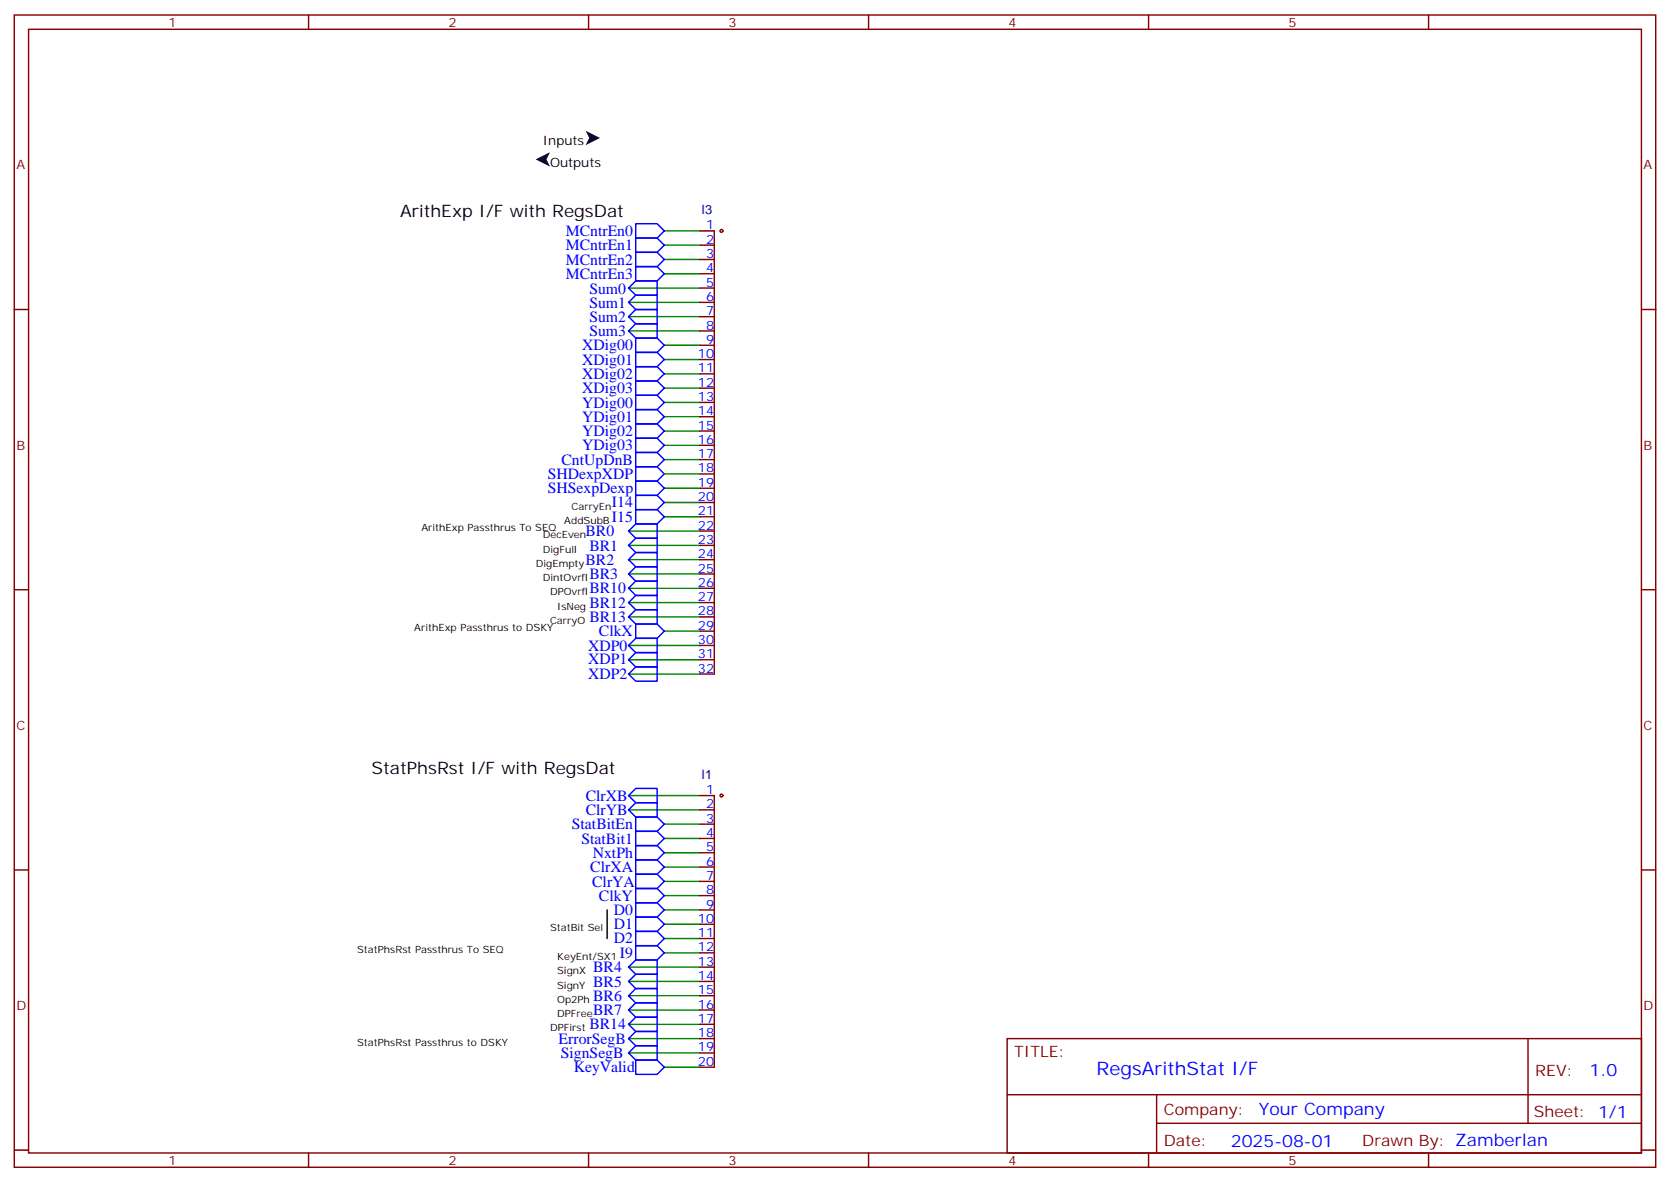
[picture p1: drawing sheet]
<svg xmlns="http://www.w3.org/2000/svg" width="412mm" height="292mm" viewBox="0 0 412 292" stroke-linecap="round" stroke-linejoin="round" font-family="sans-serif">
<g fill="none" stroke="#870000" stroke-width=".35">
<path d="M3.5 3.7h405.4v284.3h-405.4zM7.1 7.2h398.2v277.3h-398.2zM76.2 3.7v3.5M145.3 3.7v3.5M214.5 3.7v3.5M283.6 3.7v3.5M352.8 3.7v3.5M172.9 57h3.5v109.3h-3.5M3.5 76.4h3.6M172.9 60.5h3.5M172.9 64h3.5M172.9 67.6h3.5"/>
<path d="M172.9 71.1h3.5M172.9 74.6h3.5M172.9 78.1h3.5M405.3 76.4h3.6M172.9 81.7h3.5M172.9 85.2h3.5M172.9 88.7h3.5M172.9 92.3h3.5M172.9 95.8h3.5M172.9 99.3h3.5M172.9 113.4h3.5M172.9 116.9h3.5"/>
<path d="M172.9 102.8h3.5M172.9 106.4h3.5M172.9 109.9h3.5M172.9 120.5h3.5M172.9 124h3.5M172.9 127.5h3.5M172.9 131.1h3.5M172.9 134.6h3.5M172.9 138.1h3.5M3.5 145.5h3.6M172.9 141.6h3.5M172.9 145.2h3.5"/>
<path d="M172.9 148.7h3.5M172.9 152.2h3.5M172.9 155.8h3.5M172.9 159.3h3.5M405.3 145.5h3.6M172.9 162.8h3.5M172.9 196.3h3.5v67h-3.5M172.9 199.8h3.5M3.5 214.7h3.6M172.9 203.4h3.5M172.9 206.9h3.5M172.9 210.4h3.5"/>
<path d="M172.9 214h3.5M172.9 217.5h3.5M405.3 214.7h3.6M172.9 221h3.5M172.9 224.5h3.5M172.9 228.1h3.5M172.9 231.6h3.5M172.9 235.1h3.5M172.9 238.7h3.5M172.9 252.8h3.5M172.9 256.3h3.5M172.9 259.8h3.5"/>
<path d="M172.9 242.2h3.5M172.9 245.7h3.5M172.9 249.2h3.5M248.7 256.3h156.6v28.2h-156.6zM377.3 256.3v20.9M248.7 270.1h156.5M285.6 277.2h119.6M285.6 270.1v14.2M3.5 283.8h3.6M76.2 284.5v3.5M145.3 284.5v3.5M214.5 284.5v3.5"/>
<path d="M283.6 284.5v3.5M352.8 284.5v3.5M405.3 283.8h3.6"/>
<circle cx="178.2" cy="57" r=".35"/>
<circle cx="178.2" cy="196.3" r=".35"/>
</g>
<g fill="none" stroke="#008700" stroke-width=".35">
<path d="M164 57h8.9M155.2 71.1h17.7M155.2 74.6h17.7M155.2 78.1h17.7M164 60.5h8.9M164 64h8.9M164 67.6h8.9M155.2 81.7h17.7M164 85.2h8.9M164 88.7h8.9M164 92.3h8.9M164 95.8h8.9"/>
<path d="M164 99.3h8.9M164 102.8h8.9M164 106.4h8.9M164 109.9h8.9M164 113.4h8.9M164 116.9h8.9M155.2 131.1h17.7M155.2 134.6h17.7M155.2 138.1h17.7M164 120.5h8.9M164 124h8.9M164 127.5h8.9"/>
<path d="M155.2 141.6h17.7M155.2 145.2h17.7M155.2 148.7h17.7M155.2 152.2h17.7M155.2 159.3h17.7M164 155.8h8.9M155.2 162.8h17.7M155.2 166.3h17.7M155.2 196.3h17.7M155.2 199.8h17.7M164 203.4h8.9M164 206.9h8.9"/>
<path d="M164 210.4h8.9M164 214h8.9M164 217.5h8.9M155.2 238.7h17.7M164 221h8.9M164 224.5h8.9M164 228.1h8.9M164 231.6h8.9M164 235.1h8.9M155.2 242.2h17.7M155.2 245.7h17.7M155.2 249.2h17.7"/>
<path d="M155.2 252.8h17.7M155.2 256.3h17.7M155.2 259.8h17.7M164 263.3h8.9"/>
</g>
<path d="M149.9 224.5v7.1" fill="none" stroke="#000" stroke-width=".35"/>
<g fill="none" stroke="#00f" stroke-width=".35">
<path d="M157 58.7h5.3l1.7 1.8-1.7 1.8h-5.3zM157 55.2h5.3l1.7 1.8-1.7 1.7h-5.3zM157 79.9h5.3v3.5h-5.3l-1.8-1.7zM157 76.4h5.3v3.5h-5.3l-1.8-1.8zM157 72.8h5.3v3.6h-5.3l-1.8-1.8zM157 69.3h5.3v3.5h-5.3l-1.8-1.7zM157 65.8h5.3l1.7 1.8-1.7 1.7h-5.3zM157 62.3h5.3l1.7 1.7-1.7 1.8h-5.3zM157 97.5h5.3l1.7 1.8-1.7 1.8h-5.3zM157 94h5.3l1.7 1.8-1.7 1.7h-5.3zM157 90.5h5.3l1.7 1.8-1.7 1.7h-5.3zM157 87h5.3l1.7 1.7-1.7 1.8h-5.3z"/>
<path d="M157 83.4h5.3l1.7 1.8-1.7 1.8h-5.3zM157 118.7h5.3l1.7 1.8-1.7 1.7h-5.3zM157 111.7h5.3l1.7 1.7-1.7 1.8h-5.3zM157 108.1h5.3l1.7 1.8-1.7 1.8h-5.3zM157 104.6h5.3l1.7 1.8-1.7 1.7h-5.3zM157 101.1h5.3l1.7 1.7-1.7 1.8h-5.3zM157 115.2h5.3l1.7 1.7-1.7 1.8h-5.3zM157 139.9h5.3v3.5h-5.3l-1.8-1.8zM157 136.3h5.3v3.6h-5.3l-1.8-1.8zM157 132.8h5.3v3.5h-5.3l-1.8-1.7zM157 129.3h5.3v3.5h-5.3l-1.8-1.7zM157 125.8h5.3l1.7 1.7-1.7 1.8h-5.3z"/>
<path d="M157 122.2h5.3l1.7 1.8-1.7 1.8h-5.3zM157 157.5h5.3v3.5h-5.3l-1.8-1.7zM157 150.5h5.3v3.5h-5.3l-1.8-1.8zM157 146.9h5.3v3.6h-5.3l-1.8-1.8zM157 143.4h5.3v3.5h-5.3l-1.8-1.7zM157 154h5.3l1.7 1.8-1.7 1.7h-5.3zM157 164.6h5.3v3.5h-5.3l-1.8-1.8zM157 161h5.3v3.6h-5.3l-1.8-1.8zM157 198.1h5.3v3.5h-5.3l-1.8-1.8zM157 194.6h5.3v3.5h-5.3l-1.8-1.8zM157 215.7h5.3l1.7 1.8-1.7 1.8h-5.3zM157 212.2h5.3l1.7 1.8-1.7 1.7h-5.3z"/>
<path d="M157 205.1h5.3l1.7 1.8-1.7 1.8h-5.3zM157 201.6h5.3l1.7 1.8-1.7 1.7h-5.3zM157 208.7h5.3l1.7 1.7-1.7 1.8h-5.3zM157 219.3h5.3l1.7 1.7-1.7 1.8h-5.3zM157 236.9h5.3v3.5h-5.3l-1.8-1.7zM157 233.4h5.3l1.7 1.7-1.7 1.8h-5.3zM157 229.8h5.3l1.7 1.8-1.7 1.8h-5.3zM157 226.3h5.3l1.7 1.8-1.7 1.7h-5.3zM157 222.8h5.3l1.7 1.7-1.7 1.8h-5.3zM155.2 256.3l1.8-1.8h5.3v3.6h-5.3zM155.2 249.2l1.8-1.7h5.3v3.5h-5.3zM157 258.1h5.3v3.5h-5.3l-1.8-1.8z"/>
<path d="M157 251h5.3v3.5h-5.3l-1.8-1.7zM157 243.9h5.3v3.6h-5.3l-1.8-1.8zM157 240.4h5.3v3.5h-5.3l-1.8-1.7zM157 261.6h5.3l1.7 1.7-1.7 1.8h-5.3z"/>
</g>
<path d="M132.3 39.3l3.5-1.7-.9 1.7 .9 1.8zM144.6 32.3l3.6 1.7-3.6 1.8 .9-1.8z" fill="#000"/>
<text font-size="4.6" fill="#00f" x="270.8" y="265.3">RegsArithStat I/F</text>
<g font-size="4.2">
<text x="98.8" y="53.4">ArithExp I/F with RegsDat</text>
<text x="91.7" y="191">StatPhsRst I/F with RegsDat</text>
</g>
<g font-size="4.2" fill="#00f">
<text x="392.5" y="265.6">1.0</text>
<text x="310.9" y="275.1">Your Company</text>
<text x="304" y="282.9">2025-08-01</text>
</g>
<g font-size="3.9" fill="#00f">
<text x="139.7" y="58.2">MCntrEn0</text>
<text x="139.7" y="65.3">MCntrEn2</text>
<text x="139.7" y="61.8">MCntrEn1</text>
<text x="139.7" y="68.8">MCntrEn3</text>
<text x="145.5" y="75.9">Sum1</text>
<text x="145.5" y="72.5">Sum0</text>
<text x="145.5" y="82.9">Sum3</text>
<text x="145.5" y="79.4">Sum2</text>
<text x="143.8" y="90">XDig01</text>
<text x="143.8" y="86.5">XDig00</text>
<text x="143.8" y="93.5">XDig02</text>
<text x="143.8" y="100.6">YDig00</text>
<text x="143.8" y="97">XDig03</text>
<text x="143.8" y="107.6">YDig02</text>
<text x="143.8" y="104.1">YDig01</text>
<text x="143.8" y="111.2">YDig03</text>
<text x="135.2" y="118.2">SHDexpXDP</text>
<text x="138.7" y="114.7">CntUpDnB</text>
<text x="135.2" y="121.7">SHSexpDexp</text>
<text x="151.1" y="125.2">I14</text>
<text x="151.1" y="128.7">I15</text>
<text x="144.6" y="132.3">BR0</text>
<text x="145.5" y="135.9">BR1</text>
<text x="144.6" y="139.4">BR2</text>
<text x="145.5" y="142.9">BR3</text>
<text x="145.5" y="150">BR12</text>
<text x="145.5" y="146.4">BR10</text>
<text x="145.5" y="153.5">BR13</text>
<text x="145.2" y="160.5">XDP0</text>
<text x="147.9" y="157">ClkX</text>
<text x="145.2" y="167.5">XDP2</text>
<text x="145.2" y="164">XDP1</text>
<text x="144.7" y="197.6">ClrXB</text>
<text x="144.7" y="201.1">ClrYB</text>
<text x="141.2" y="204.6">StatBitEn</text>
<text x="143.6" y="208.2">StatBit1</text>
<text x="145.8" y="215.2">ClrXA</text>
<text x="146.4" y="211.7">NxtPh</text>
<text x="146.2" y="218.8">ClrYA</text>
<text x="147.9" y="222.3">ClkY</text>
<text x="151.5" y="225.8">D0</text>
<text x="151.5" y="232.8">D2</text>
<text x="151.5" y="229.2">D1</text>
<text x="146.5" y="239.9">BR4</text>
<text x="153.1" y="236.4">I9</text>
<text x="146.5" y="243.4">BR5</text>
<text x="146.5" y="250.5">BR7</text>
<text x="146.5" y="247">BR6</text>
<text x="138" y="257.6">ErrorSegB</text>
<text x="145.5" y="254">BR14</text>
<text x="138.5" y="261.1">SignSegB</text>
<text x="141.7" y="264.6">KeyValid</text>
</g>
<g font-size="3.9" fill="#800">
<text x="250.5" y="260.9">TITLE:</text>
<text x="379.1" y="265.6">REV:</text>
<text x="287.4" y="275.1">Company:</text>
<text x="378.7" y="275.7">Sheet: 1/1</text>
<text x="287.4" y="282.8">Date:</text>
<text x="336.4" y="282.8">Drawn By: Zamberlan</text>
</g>
<g font-size="3.2" fill="#800">
<text x="41.6" y="6.7">1</text>
<text x="110.8" y="6.7">2</text>
<text x="179.9" y="6.7">3</text>
<text x="249.1" y="6.7">4</text>
<text x="318.2" y="6.7">5</text>
<text x="4.1" y="41.8">A</text>
<text x="405.9" y="41.8">A</text>
<text x="4.1" y="110.9">B</text>
<text x="405.9" y="110.9">B</text>
<text x="4.1" y="180.1">C</text>
<text x="405.9" y="180.1">C</text>
<text x="4.1" y="249.2">D</text>
<text x="405.9" y="249.2">D</text>
<text x="41.6" y="287.5">1</text>
<text x="110.8" y="287.5">2</text>
<text x="179.9" y="287.5">3</text>
<text x="249.1" y="287.5">4</text>
<text x="318.2" y="287.5">5</text>
</g>
<g font-size="3.2">
<text x="134.1" y="35.8">Inputs</text>
<text x="135.8" y="41.1">Outputs</text>
</g>
<g font-size="3.2" fill="#000080">
<text x="173.3" y="52.9">I3</text>
<text x="173.3" y="192.2">I1</text>
</g>
<g font-size="3.2" fill="#00f">
<text x="174.4" y="56.6">1</text>
<text x="174.4" y="60.1">2</text>
<text x="174.4" y="63.7">3</text>
<text x="174.4" y="67.2">4</text>
<text x="174.4" y="70.7">5</text>
<text x="174.4" y="74.3">6</text>
<text x="174.4" y="77.8">7</text>
<text x="174.4" y="81.3">8</text>
<text x="172.4" y="88.4">10</text>
<text x="174.4" y="84.8">9</text>
<text x="172.4" y="91.9">11</text>
<text x="172.4" y="95.4">12</text>
<text x="172.4" y="99">13</text>
<text x="172.4" y="102.5">14</text>
<text x="172.4" y="106">15</text>
<text x="172.4" y="113.1">17</text>
<text x="172.4" y="109.5">16</text>
<text x="172.4" y="116.6">18</text>
<text x="172.4" y="120.1">19</text>
<text x="172.4" y="123.6">20</text>
<text x="172.4" y="127.2">21</text>
<text x="172.4" y="130.7">22</text>
<text x="172.4" y="134.2">23</text>
<text x="172.4" y="137.8">24</text>
<text x="172.4" y="141.3">25</text>
<text x="172.4" y="144.8">26</text>
<text x="172.4" y="148.3">27</text>
<text x="172.4" y="151.9">28</text>
<text x="172.4" y="155.4">29</text>
<text x="172.4" y="158.9">30</text>
<text x="172.4" y="162.5">31</text>
<text x="172.4" y="166">32</text>
<text x="174.4" y="196">1</text>
<text x="174.4" y="199.5">2</text>
<text x="174.4" y="203">3</text>
<text x="174.4" y="206.6">4</text>
<text x="174.4" y="210.1">5</text>
<text x="174.4" y="213.6">6</text>
<text x="174.4" y="217.1">7</text>
<text x="174.4" y="220.7">8</text>
<text x="172.4" y="227.7">10</text>
<text x="174.4" y="224.2">9</text>
<text x="172.4" y="231.2">11</text>
<text x="172.4" y="234.8">12</text>
<text x="172.4" y="238.3">13</text>
<text x="172.4" y="241.8">14</text>
<text x="172.4" y="245.4">15</text>
<text x="172.4" y="248.9">16</text>
<text x="172.4" y="252.4">17</text>
<text x="172.4" y="255.9">18</text>
<text x="172.4" y="259.5">19</text>
<text x="172.4" y="263">20</text>
</g>
<g font-size="2.5">
<text x="141.1" y="125.8">CarryEn</text>
<text x="104.1" y="131.1">ArithExp Passthrus To SEQ</text>
<text x="139.3" y="129.3">AddSubB</text>
<text x="134.1" y="132.8">DecEven</text>
<text x="134.1" y="136.3">DigFull</text>
<text x="132.3" y="139.9">DigEmpty</text>
<text x="134.1" y="143.4">DintOvrfl</text>
<text x="135.8" y="146.9">DPOvrfl</text>
<text x="102.3" y="155.8">ArithExp Passthrus to DSKY</text>
<text x="135.8" y="154">CarryO</text>
<text x="137.6" y="150.5">IsNeg</text>
<text x="135.8" y="229.8">StatBit Sel</text>
<text x="88.2" y="235.1">StatPhsRst Passthrus To SEQ</text>
<text x="137.6" y="236.9">KeyEnt/SX1</text>
<text x="137.6" y="240.4">SignX</text>
<text x="137.6" y="243.9">SignY</text>
<text x="137.6" y="251">DPFree</text>
<text x="137.6" y="247.5">Op2Ph</text>
<text x="135.8" y="254.5">DPFirst</text>
<text x="88.2" y="258.1">StatPhsRst Passthrus to DSKY</text>
</g>
</svg>
